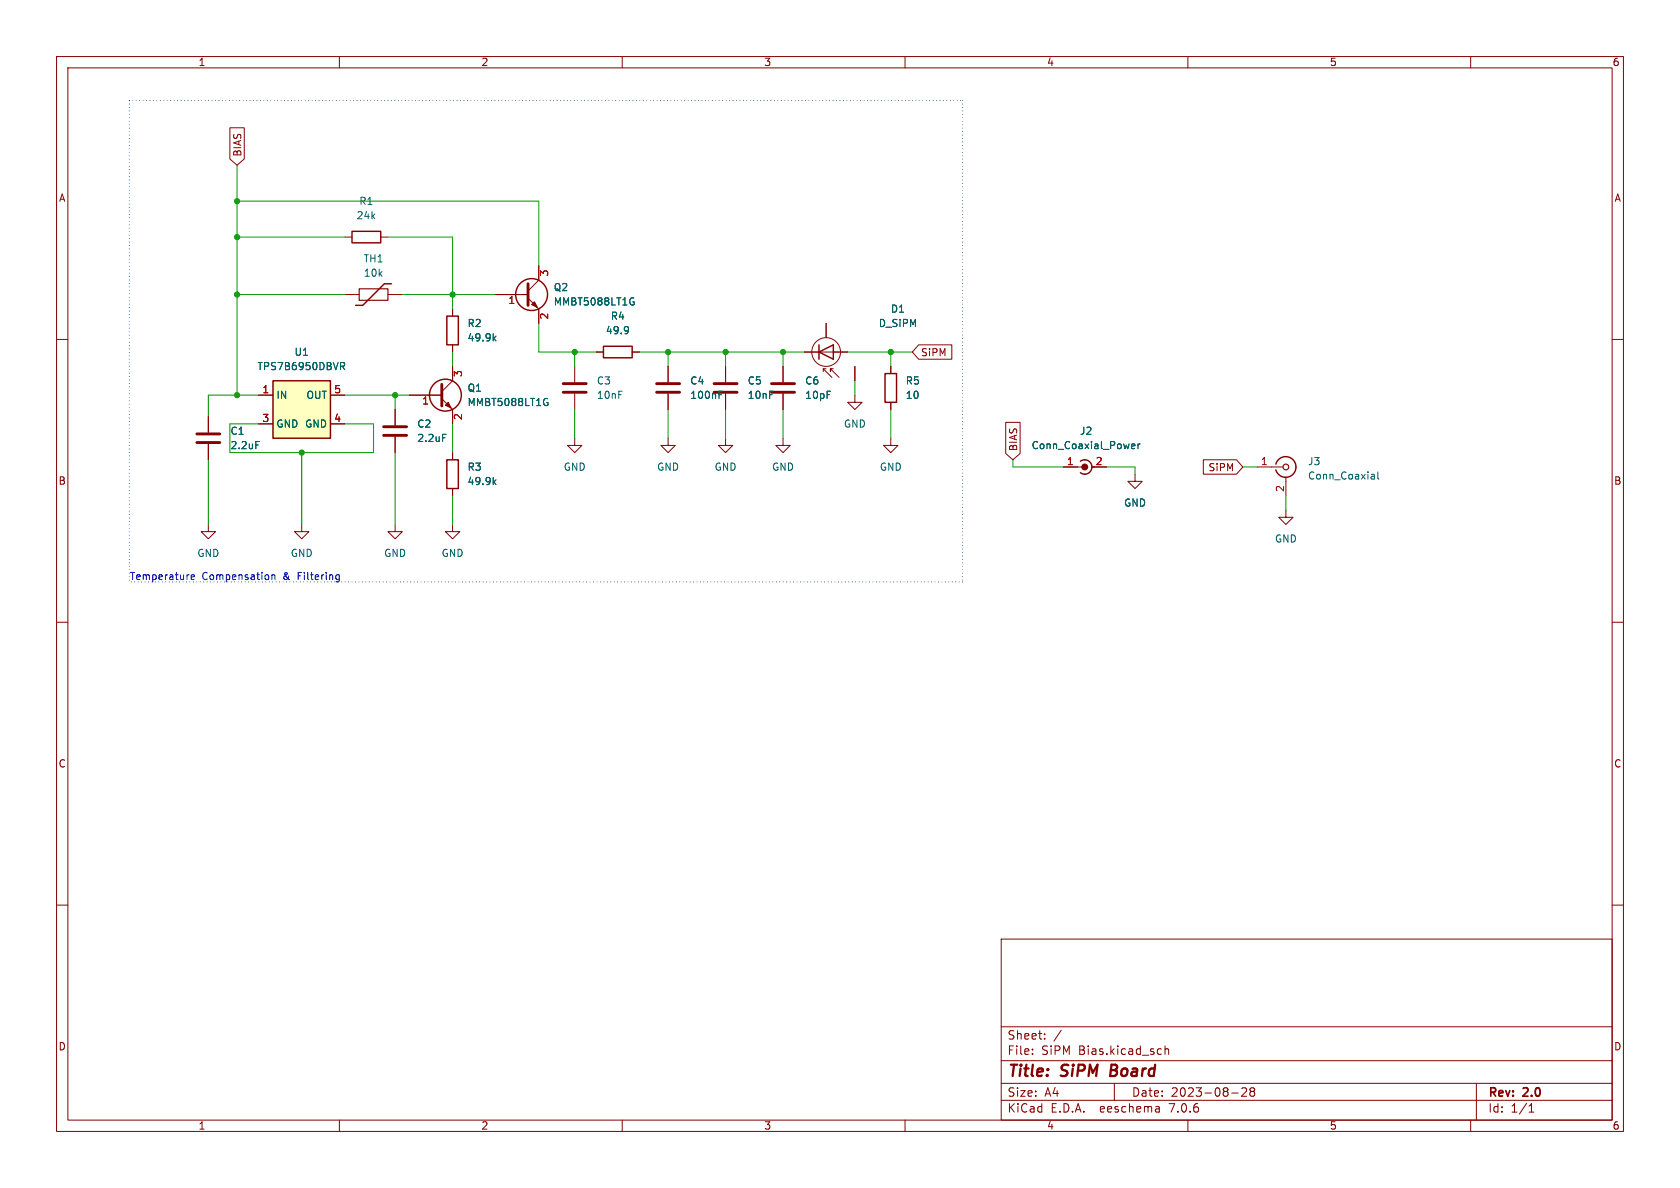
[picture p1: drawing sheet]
<svg xmlns="http://www.w3.org/2000/svg" width="297mm" height="210mm" viewBox="0 0 297 210" stroke-linecap="round" stroke-linejoin="round" font-family="sans-serif">
<g fill="none" stroke="#840000" stroke-width=".18">
<path d="M10 10h277v190h-277zM12 12h273v186h-273zM60 10v2M110 10v2M160 10v2M210 10v2M260 10v2M40.6 22.6h2.6v5.5l-1.3 1.1-1.3-1.1zM10 60h2M61 52.1h2.5M61 41.9h1.2M67.3 41.9h1.3"/>
<path d="M68.6 52.1h2.5M80 54.6v1.3M87.6 52.1h5.7M93.3 52.7l1.9 1.9v2.6M95.2 47v2.5l-1.9 1.9M146 57.2v2.5M285 60h2M36.8 73.7v2.8M36.8 78.5v2.8M45.7 69.9h2.6M45.7 74.9h2.6M58.4 69.9h2.6"/>
<path d="M58.4 74.9h2.6M69.8 72.4v2.8M69.8 77.2v2.8M72.4 69.9h5.7M78.1 70.5l1.9 1.9v2.5M80 64.8v2.5l-1.9 1.9M80 61v1.2M101.6 77.5v1.2h1.3l-1.3 1.3-1.3-1.3h1.3M101.6 64.8v2.8M101.6 69.6v2.8M105.4 62.2h1.3M111.8 62.2h1.2"/>
<path d="M118.1 77.5v1.2h1.3l-1.3 1.3-1.3-1.3h1.3M118.1 64.8v2.8M118.1 69.6v2.8M128.3 77.5v1.2h1.2l-1.2 1.3-1.3-1.3h1.3M128.3 64.8v2.8M128.3 69.6v2.8M138.4 77.5v1.2h1.3l-1.3 1.3-1.2-1.3h1.2M138.4 64.8v2.8M138.4 69.6v2.8M142.2 62.2h7.7M145.5 65.7v-.5l1.6 1.5M145.5 65.2h.5"/>
<path d="M147.3 65.2h-.5v.5v-.5l1.5 1.5M151.1 69.9v1.2h1.3l-1.3 1.3-1.2-1.3h1.2M151.1 64.8v2.5M157.5 77.5v1.2h1.2l-1.2 1.3-1.3-1.3h1.3M157.5 64.8v1.2M157.5 71.1v1.3M162.4 61h5.9v2.5h-5.9l-1.1-1.3zM177.8 74.7h2.5v5.5l-1.2 1.1-1.3-1.1zM36.8 92.7v1.3h1.3l-1.3 1.3-1.2-1.3h1.2M53.3 92.7v1.3h1.3l-1.3 1.3-1.2-1.3h1.2M69.8 92.7v1.3h1.3l-1.3 1.3-1.2-1.3h1.2M80 92.7v1.3h1.3l-1.3 1.3-1.3-1.3h1.3"/>
<path d="M80 80v1.3M80 86.4v1.2M188 82.6h3.8M193 82.6h2.6M200.7 83.8v1.3h1.2l-1.2 1.3-1.3-1.3h1.3M212.7 81.3h5.9l1.1 1.3-1.1 1.2h-5.9zM222.2 82.6h4.6M227.3 90.2v1.2h1.3l-1.3 1.3-1.2-1.3h1.2M227.3 84.3v3.3M10 110h2M285 110h2M10 160h2"/>
<path d="M285 160h2M177 166h108v32h-108zM60 198v2M110 198v2M160 198v2M177 194.5h108M177 191.5h108M177 187.5h108M177 181.5h108M182.5 186.3v.1M182.5 185.5v.1M184.7 183.6v.1"/>
<path d="M184.7 182.8v.1M187.6 182.1l-1.3 2M197 191.5v3M204.9 195.7l.1 .9M205 196.5l-.2 .1M205 196h-.2M205.2 185.4l.1 .1M205.3 186.3l-.1 .1M206 185.5l.2-.1 .3 .1 .1 .9M206 184.9v1.5M210 198v2M217.7 193.2h1.2"/>
<path d="M219.5 192.4l.6-.1 .2 .1 .1 .3-.9 1.1h.9M221.2 192.9l-.2-.2 .2-.4 .5 .1 .1 .2-.3 .3M221.2 192.9l-.2 .3v.3l.2 .3 .5-.1 .1-.2-.1-.4-.2-.2M221.2 192.9h.3M260 198v2M261 191.5v6.5M270.3 196.6h.9M270.3 195.5l.4-.4v1.5"/>
<circle cx="146" cy="62.2" r="2.54"/>
</g>
<path d="M196.5 188.2l-.2 2h.7" fill="none" stroke="#840000" stroke-width=".4"/>
<g fill="none" stroke="#840000" stroke-width=".25">
<path d="M62.2 40.9h5.1v2h-5.1zM69.2 50.2h-1.3l-3.8 3.8h-1.2M79 55.9h2v5.1h-2zM48.3 67.3h10.1v10.2h-10.1zM106.7 61.2h5.1v2h-5.1zM144.8 62.2l2.5-1.2v2.5zM144.8 61v2.5M156.5 66h2v5.1h-2zM79 81.3h2v5.1h-2zM191 81.5a1.27 1.27 0 0 1 1.7 .2 1.27 1.27 0 0 1 0 1.7 1.27 1.27 0 0 1-1.7 .2M225.6 82a1.81 1.81 0 0 1 2.7-.9 1.81 1.81 0 0 1 0 2.9 1.81 1.81 0 0 1-2.7-.9"/>
<circle cx="94" cy="52.1" r="2.82"/>
<circle cx="78.7" cy="69.8" r="2.82"/>
</g>
<circle cx="191.8" cy="82.6" r=".51" fill="#840000" stroke="#840000" stroke-width=".2"/>
<g fill="none" stroke="#006464" stroke-width=".18">
<path d="M87.3 59.8l.4 .5M87.7 59.4l-.5 .5M111 57.8v.1a1.07 1.07 0 0 1-.1 1M111.1 58.3l-.1 .2M111.8 52.6l.3 .1M111.9 53.4h.2v.4l-.3 .1M45.2 78h.6M60.2 64.1h.5l.2 .2-.1 .4h-.6M60.5 64.7l.4 .6M78.2 76.8h.7M96.5 70.4l.3 .1M96.6 71.2h.3v.4l-.4 .1"/>
<path d="M127.1 69.8h.4M127.1 69.2h.6M200 78.9l.6-.1v-.3h-.4l-.2 .2 .1 .6h.5M201.2 78.5v.8M201.5 78.5l-.3 .2M87.3 85.2l.4 .5M87.7 84.8l-.5 .5M242.6 83.8h.2l.2 .2v.7M243 84.6l-.4 .1M243 84.1l-.4 .1M243.6 83.4v1.1l.2 .2"/>
</g>
<g fill="none" stroke="#840000" stroke-width=".51">
<path d="M93.3 50.2v3.8M34.8 78.2h4.1M34.8 76.7h4.1M67.8 77h4.1M67.8 75.4h4.1M78.1 67.9v3.9M99.6 69.3h4M99.6 67.8h4M116.1 69.3h4M116.1 67.8h4M126.2 69.3h4.1M126.2 67.8h4.1"/>
<path d="M136.4 69.3h4.1M136.4 67.8h4.1"/>
</g>
<g fill="#840000" stroke="#840000" stroke-width=".18">
<path d="M78.7 71.6l.5-.5 .6 1z"/>
<path d="M94 53.8l.5-.5 .5 1.1z"/>
</g>
<g fill="none" stroke="#840000" stroke-width=".2">
<path d="M63.5 51.1h5.1v2h-5.1z"/>
<circle cx="227.3" cy="82.6" r=".51"/>
</g>
<path d="M48.3 67.3h10.1v10.2h-10.1z" fill="#ffffc2" stroke="#ffffc2" stroke-width=".18"/>
<path d="M33.8 102l.6-.1-.1-.2-.3-.1-.2 .2v.6h.5M48.1 101.7l.1-.1 .3 .1 .1 .8M48.1 101.6v.9M59.6 101.6l.4 .1M60 102.4l-.4 .1M60 101.6v1l-.1 .2-.4 .1" fill="none" stroke="#0000c2" stroke-width=".18"/>
<path d="M22.9 17.8h147.3M22.9 17.8v85.1M170.2 17.8v85.1M170.2 102.9h-147.3" fill="none" stroke="#0000c2" stroke-width=".18" stroke-dasharray="0 .6"/>
<g fill="none" stroke="#009600" stroke-width=".18">
<path d="M41.9 29.2v40.7M41.9 35.6h53.3v11.4M41.9 52.1h19.1M41.9 41.9h19.1M68.6 41.9h11.4v12.7M71.1 52.1h16.5M95.2 57.2v5h10.2M45.7 69.9h-8.9v3.8M45.7 74.9h-5.1v5.1h25.4v-5.1h-5M61 69.9h11.4M69.8 69.9v2.5M80 62.2v2.6"/>
<path d="M80 74.9v5.1M101.6 62.2v2.6M101.6 72.4v5.1M113 62.2h29.2M118.1 62.2v2.6M118.1 72.4v5.1M128.3 62.2v2.6M128.3 72.4v5.1M138.4 62.2v2.6M138.4 72.4v5.1M149.9 62.2h11.4M151.1 67.3v2.6"/>
<path d="M157.5 62.2v2.6M157.5 72.4v5.1M36.8 81.3v11.4M53.3 80v12.7M69.8 80v12.7M80 87.6v5.1M179.1 81.3v1.3h8.9M195.6 82.6h5.1v1.2M219.7 82.6h2.5M227.3 87.6v2.6"/>
</g>
<g fill="#009600" stroke="#009600" stroke-width=".18">
<circle cx="41.9" cy="69.9" r=".46"/>
<circle cx="41.9" cy="52.1" r=".46"/>
<circle cx="80" cy="52.1" r=".46"/>
<circle cx="41.9" cy="41.9" r=".46"/>
<circle cx="41.9" cy="35.6" r=".46"/>
<circle cx="69.8" cy="69.9" r=".46"/>
<circle cx="157.5" cy="62.2" r=".46"/>
<circle cx="128.3" cy="62.2" r=".46"/>
<circle cx="101.6" cy="62.2" r=".46"/>
<circle cx="118.1" cy="62.2" r=".46"/>
<circle cx="138.4" cy="62.2" r=".46"/>
<circle cx="53.3" cy="80" r=".46"/>
</g>
<g font-size="2.8" fill="#840000">
<text x="178" y="190.9">Title:</text>
<text x="187.7" y="190.9">SiPM</text>
<text x="197.1" y="190.9">Board</text>
</g>
<g font-size="2.1" fill="#840000">
<text x="178" y="184">Sheet:</text>
<text x="178" y="186.7">File:</text>
<text x="184.1" y="186.7">SiPM</text>
<text x="190.7" y="186.7">Bias.kicad_sch</text>
<text x="178" y="196.9">KiCad</text>
<text x="178" y="194.1">Size:</text>
<text x="184.7" y="194.1">A4</text>
<text x="185.7" y="196.9">E.D.A.</text>
<text x="194.6" y="196.9">eeschema</text>
<text x="200" y="194.1">Date:</text>
<text x="207" y="196.9">7.0.6</text>
<text x="207" y="194.1">2023-08-28</text>
<text x="263" y="194.3">Rev:</text>
<text x="263" y="196.9">Id:</text>
<text x="267.1" y="196.9">1/1</text>
<text x="269.4" y="194.3">2.0</text>
</g>
<g font-size="1.8" fill="#840000">
<text x="35" y="11.9">1</text>
<text x="85" y="11.9">2</text>
<text x="135" y="11.9">3</text>
<text x="185" y="11.9">4</text>
<text x="235" y="11.9">5</text>
<text x="285" y="11.9">6</text>
<text x="42.9" y="27.8" transform="rotate(-90 42.9 27.8)">BIAS</text>
<text x="10.3" y="35.9">A</text>
<text x="285.3" y="35.9">A</text>
<text x="162.7" y="63.2">SiPM</text>
<text x="180" y="79.9" transform="rotate(-90 180 79.9)">BIAS</text>
<text x="213.5" y="83.5">SiPM</text>
<text x="10.3" y="85.9">B</text>
<text x="285.3" y="85.9">B</text>
<text x="10.3" y="135.9">C</text>
<text x="285.3" y="135.9">C</text>
<text x="10.3" y="185.9">D</text>
<text x="285.3" y="185.9">D</text>
<text x="35" y="199.9">1</text>
<text x="85" y="199.9">2</text>
<text x="135" y="199.9">3</text>
<text x="185" y="199.9">4</text>
<text x="235" y="199.9">5</text>
<text x="285" y="199.9">6</text>
</g>
<g font-size="1.8" fill="#006464">
<text x="62.9" y="39">24k</text>
<text x="63.4" y="36.4">R1</text>
<text x="64.2" y="46.6">TH1</text>
<text x="64.2" y="49.1">10k</text>
<text x="97.8" y="51.7">Q2</text>
<text x="82.6" y="58">R2</text>
<text x="97.8" y="54.2">MMBT5088LT1G</text>
<text x="107" y="59.3">49.9</text>
<text x="107.9" y="56.7">R4</text>
<text x="155.3" y="58">D_SiPM</text>
<text x="157.4" y="55.5">D1</text>
<text x="45.4" y="65.6">TPS7B6950DBVR</text>
<text x="52" y="63.1">U1</text>
<text x="82.6" y="60.6">49.9k</text>
<text x="48.8" y="70.7">IN</text>
<text x="54.1" y="70.7">OUT</text>
<text x="82.6" y="69.4">Q1</text>
<text x="82.6" y="72">MMBT5088LT1G</text>
<text x="105.4" y="68.2">C3</text>
<text x="105.4" y="70.7">10nF</text>
<text x="121.9" y="68.2">C4</text>
<text x="121.9" y="70.7">100nF</text>
<text x="132.1" y="68.2">C5</text>
<text x="132.1" y="70.7">10nF</text>
<text x="142.2" y="68.2">C6</text>
<text x="142.2" y="70.7">10pF</text>
<text x="160" y="68.2">R5</text>
<text x="160" y="70.7">10</text>
<text x="40.6" y="77.1">C1</text>
<text x="48.8" y="75.8">GND GND</text>
<text x="73.7" y="75.8">C2</text>
<text x="149.1" y="75.8">GND</text>
<text x="190.8" y="77.1">J2</text>
<text x="40.6" y="79.6">2.2uF</text>
<text x="73.7" y="78.3">2.2uF</text>
<text x="82.6" y="83.4">R3</text>
<text x="99.6" y="83.4">GND</text>
<text x="116.1" y="83.4">GND</text>
<text x="126.2" y="83.4">GND</text>
<text x="136.4" y="83.4">GND</text>
<text x="155.4" y="83.4">GND</text>
<text x="182.3" y="79.6">Conn_Coaxial_Power</text>
<text x="231.1" y="82.4">J3</text>
<text x="82.6" y="86">49.9k</text>
<text x="198.6" y="89.8">GND</text>
<text x="231.1" y="85">Conn_Coaxial</text>
<text x="34.8" y="98.7">GND</text>
<text x="51.3" y="98.7">GND</text>
<text x="67.8" y="98.7">GND</text>
<text x="78" y="98.7">GND</text>
<text x="225.3" y="96.1">GND</text>
</g>
<g font-size="1.8" fill="#a90000">
<text x="97.2" y="49" transform="rotate(-90 97.2 49)">3</text>
<text x="89.8" y="54.1">1</text>
<text x="97.2" y="56.6" transform="rotate(-90 97.2 56.6)">2</text>
<text x="46.3" y="69.6">1</text>
<text x="59" y="69.6">5</text>
<text x="74.5" y="71.8">1</text>
<text x="82" y="66.7" transform="rotate(-90 82 66.7)">3</text>
<text x="46.3" y="74.7">3</text>
<text x="59" y="74.7">4</text>
<text x="82" y="74.4" transform="rotate(-90 82 74.4)">2</text>
<text x="188.5" y="82.3">1</text>
<text x="193.6" y="82.3">2</text>
<text x="222.8" y="82.3">1</text>
<text x="227.1" y="87.1" transform="rotate(-90 227.1 87.1)">2</text>
</g>
<g font-size="1.8" fill="#0000c2">
<text x="22.9" y="102.6">Temperature</text>
<text x="35.7" y="102.6">Compensation</text>
<text x="50.2" y="102.6">&amp;</text>
<text x="52.9" y="102.6">Filtering</text>
</g>
</svg>
